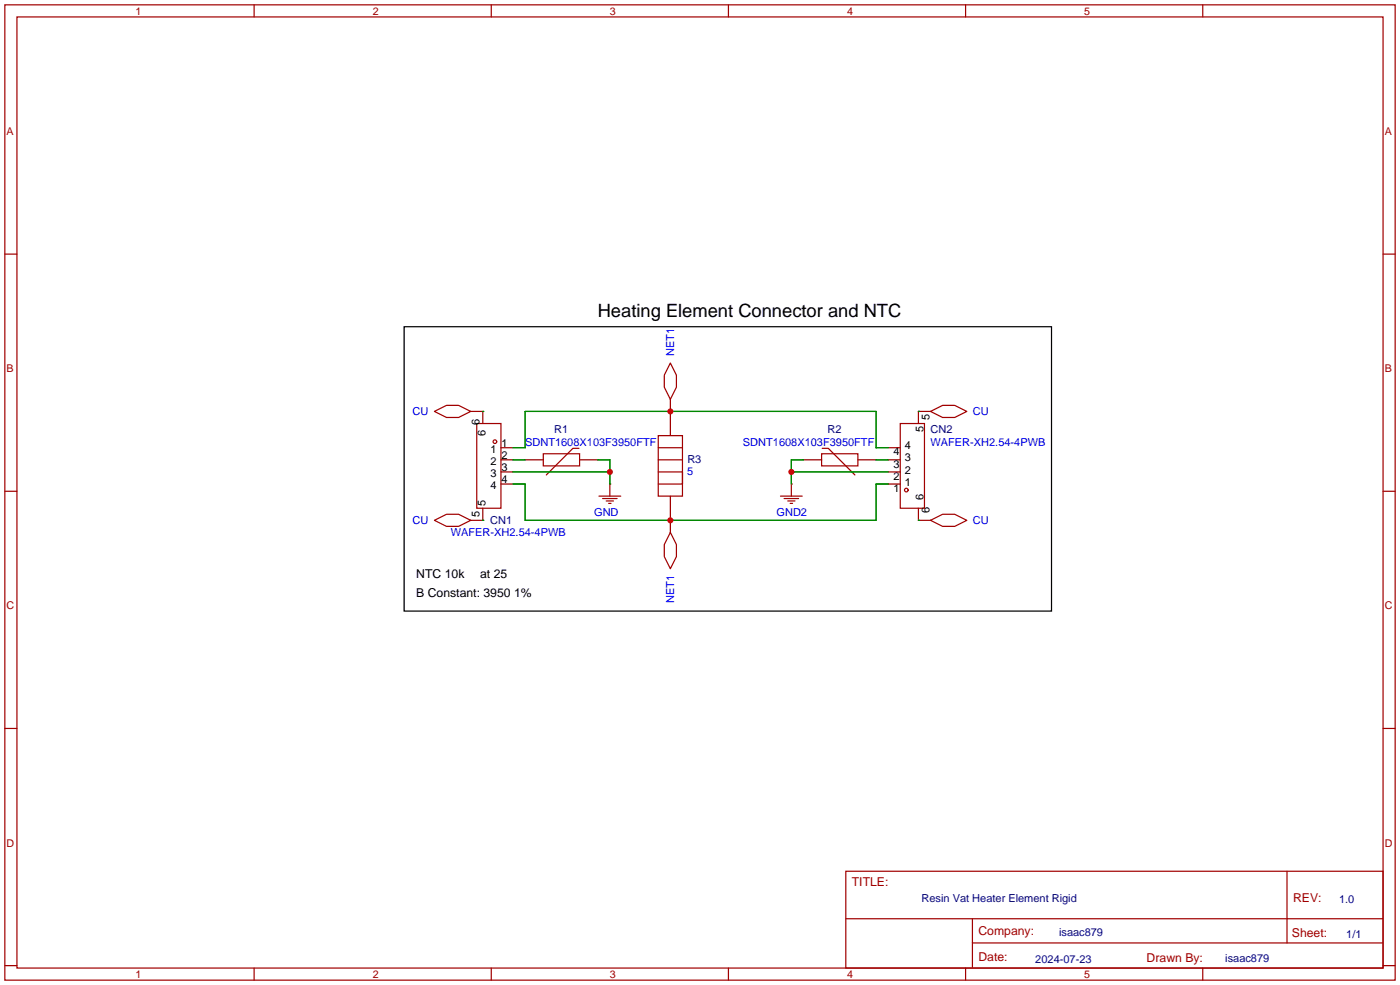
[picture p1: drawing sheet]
<svg xmlns="http://www.w3.org/2000/svg" width="294mm" height="207mm" viewBox="0 0 294 207" stroke-linecap="round" stroke-linejoin="round" font-family="sans-serif">
<g fill="none" stroke="#a10000" stroke-width=".25">
<path d="M1 1h291.9v204.7h-291.9zM3.6 3.6h286.7v199.6h-286.7zM53.3 1v2.6M103.1 1v2.6M152.9 1v2.6M202.7 1v2.6M252.5 1v2.6M1 53.3h2.6M290.3 53.3h2.6M140.7 76.2l1.3 2.5v2.6l-1.3 2.5-1.3-2.5v-2.6zM91.2 86.4l2.5-1.3h2.6l2.5 1.3-2.5 1.2h-2.6zM100.1 88.9h5.1v17.8h-5.1z"/>
<path d="M114 95.3h7.7v2.5h-7.7zM121.5 94.1h-1.2l-5.6 5.6M138.2 91.4h5.1v12.7h-5.1zM138.2 99.1h5.1v2.5h-5.1M138.2 96.5h5.1M138.2 94h5.1M172.5 95.3h7.6v2.5h-7.6zM172.6 94.1h1.3l5.6 5.6M189 88.9h5.1v17.8h-5.1zM195.3 86.4l2.6-1.3h2.5l2.5 1.3-2.5 1.2h-2.5zM1 103.1h2.6M91.2 109.2l2.5-1.2h2.6l2.5 1.2-2.5 1.3h-2.6z"/>
<path d="M125.7 104.1h4.6M126.5 104.6h3M127.3 105.2h1.5M127.8 105.7h.5M128 101.6v2.5M140.7 111.8l1.3 2.5v2.5l-1.3 2.6-1.3-2.6v-2.5zM163.8 104.1h4.6M164.6 104.6h3M165.4 105.2h1.5M165.9 105.7h.5M166.1 101.6v2.5M195.3 109.2l2.6-1.2h2.5l2.5 1.2-2.5 1.3h-2.5z"/>
<path d="M290.3 103.1h2.6M1 152.9h2.6M290.3 152.9h2.6M177.5 182.9h112.8v20.3h-112.8zM177.6 192.8h112.6M204.1 197.9h86.1M204.1 192.8v10.2M270.2 182.9v15M1 202.7h2.6M53.3 203.2v2.5M103.1 203.2v2.5M152.9 203.2v2.5"/>
<path d="M202.7 203.2v2.5M252.5 203.2v2.5M290.3 202.7h2.6"/>
<circle cx="103.9" cy="92.7" r=".38"/>
<circle cx="190.2" cy="102.9" r=".38"/>
</g>
<g fill="none" stroke="#870000" stroke-width=".25">
<path d="M98.8 86.4h2.5v2.5M105.2 96.5h2.5M105.2 99.1h2.5M105.2 94h2.5M110.2 96.5h3.8M121.7 96.5h3.8M140.7 83.8v7.6M168.7 96.5h3.8M180.1 96.5h3.8M186.4 96.5h2.6M186.4 99.1h2.6M186.4 94h2.6"/>
<path d="M195.3 86.4h-2.5v2.5M101.3 106.7v2.5h-2.5M105.2 101.6h2.5M128 101.6h.1M140.7 104.1v7.7M166.1 101.6h.1M186.4 101.6h2.6M192.8 106.7v2.5h2.5"/>
</g>
<path d="M84.8 68.6h135.9v59.7h-135.9z" fill="none" stroke="#000" stroke-width=".25"/>
<path d="M101.3 86.4h.1M107.7 96.5h2.5M107.7 99.1h20.3M107.7 94h2.5v-7.6h73.7v7.6h2.5M125.5 96.5h2.5v5.1M166.1 99.1h20.3M168.7 96.5h-2.6v5.1M183.9 96.5h2.5M192.8 86.4h.1M101.3 109.2h.1M107.7 101.6h2.5v7.6h73.7v-7.6h2.5M192.8 109.2h.1" fill="none" stroke="#008700" stroke-width=".25"/>
<g fill="#c00">
<circle cx="128" cy="99.1" r=".63"/>
<circle cx="166.1" cy="99.1" r=".63"/>
<circle cx="140.7" cy="86.4" r=".63"/>
<circle cx="140.7" cy="109.2" r=".63"/>
</g>
<text font-size="3.8" x="125.5" y="66.5">Heating Element Connector and NTC</text>
<g font-size="2.6">
<text x="87.4" y="125.2">B Constant: 3950 1%</text>
<text x="87.4" y="121.4">NTC 10k</text>
<text x="100.8" y="121.4">at 25</text>
</g>
<g font-size="2.6" fill="#a00000">
<text x="178.8" y="186.1">TITLE:</text>
<text x="271.4" y="189.4">REV:</text>
<text x="205.4" y="196.3">Company:</text>
<text x="271.2" y="196.7">Sheet:</text>
<text x="205.4" y="201.8">Date:</text>
<text x="240.7" y="201.9">Drawn By:</text>
</g>
<g font-size="2.3" fill="#00f">
<text x="141.5" y="74.8" transform="rotate(-90 141.5 74.8)">NET1</text>
<text x="86.6" y="87.1">CU</text>
<text x="204.2" y="87.1">CU</text>
<text x="110.2" y="93.5">SDNT1608X103F3950FTF</text>
<text x="156" y="93.5">SDNT1608X103F3950FTF</text>
<text x="195.3" y="93.5">WAFER-XH2.54-4PWB</text>
<text x="144.3" y="99.8">5</text>
<text x="86.6" y="109.9">CU</text>
<text x="94.6" y="112.5">WAFER-XH2.54-4PWB</text>
<text x="124.7" y="108.4">GND</text>
<text x="163" y="108.4">GND2</text>
<text x="204.2" y="109.9">CU</text>
<text x="141.5" y="126.6" transform="rotate(-90 141.5 126.6)">NET1</text>
</g>
<g font-size="2.3">
<text x="100.6" y="89.3" transform="rotate(-90 100.6 89.3)">6</text>
<text x="195.1" y="88.1" transform="rotate(-90 195.1 88.1)">5</text>
<text x="101.9" y="91.6" transform="rotate(-90 101.9 91.6)">6</text>
<text x="102.9" y="95">1</text>
<text x="105.3" y="93.8">1</text>
<text x="187.6" y="95.6">4</text>
<text x="189.9" y="94.3">4</text>
<text x="193.8" y="90.6" transform="rotate(-90 193.8 90.6)">5</text>
<text x="102.9" y="100.1">3</text>
<text x="102.9" y="97.6">2</text>
<text x="105.3" y="101.4">4</text>
<text x="105.3" y="98.8">3</text>
<text x="105.3" y="96.3">2</text>
<text x="187.6" y="98.1">3</text>
<text x="187.6" y="100.7">2</text>
<text x="189.9" y="96.9">3</text>
<text x="189.9" y="99.4">2</text>
<text x="189.9" y="101.9">1</text>
<text x="101.9" y="106.2" transform="rotate(-90 101.9 106.2)">5</text>
<text x="102.9" y="102.6">4</text>
<text x="187.6" y="103.2">1</text>
<text x="193.8" y="105" transform="rotate(-90 193.8 105)">6</text>
<text x="195.1" y="107.6" transform="rotate(-90 195.1 107.6)">6</text>
<text x="100.6" y="108.6" transform="rotate(-90 100.6 108.6)">5</text>
</g>
<g font-size="2.3" fill="#000080">
<text x="116.3" y="90.9">R1</text>
<text x="173.7" y="91">R2</text>
<text x="195.3" y="91">CN2</text>
<text x="144.3" y="97.3">R3</text>
<text x="102.9" y="109.9">CN1</text>
<text x="193.5" y="189.4">Resin Vat Heater Element Rigid</text>
<text x="281.1" y="189.5">1.0</text>
<text x="222.3" y="196.4">isaac879</text>
<text x="282.6" y="197">1/1</text>
<text x="217.3" y="202">2024-07-23</text>
<text x="257.2" y="202">isaac879</text>
</g>
<g font-size="2.2" fill="#a00000">
<text x="28.4" y="3.1">1</text>
<text x="78.2" y="3.1">2</text>
<text x="128" y="3.1">3</text>
<text x="177.8" y="3.1">4</text>
<text x="227.6" y="3.1">5</text>
<text x="1.4" y="28.3">A</text>
<text x="290.7" y="28.3">A</text>
<text x="1.4" y="78.1">B</text>
<text x="290.7" y="78.1">B</text>
<text x="1.4" y="127.9">C</text>
<text x="290.7" y="127.9">C</text>
<text x="1.4" y="177.7">D</text>
<text x="290.7" y="177.7">D</text>
<text x="28.4" y="205.3">1</text>
<text x="78.2" y="205.3">2</text>
<text x="128" y="205.3">3</text>
<text x="177.8" y="205.3">4</text>
<text x="227.6" y="205.3">5</text>
</g>
</svg>
